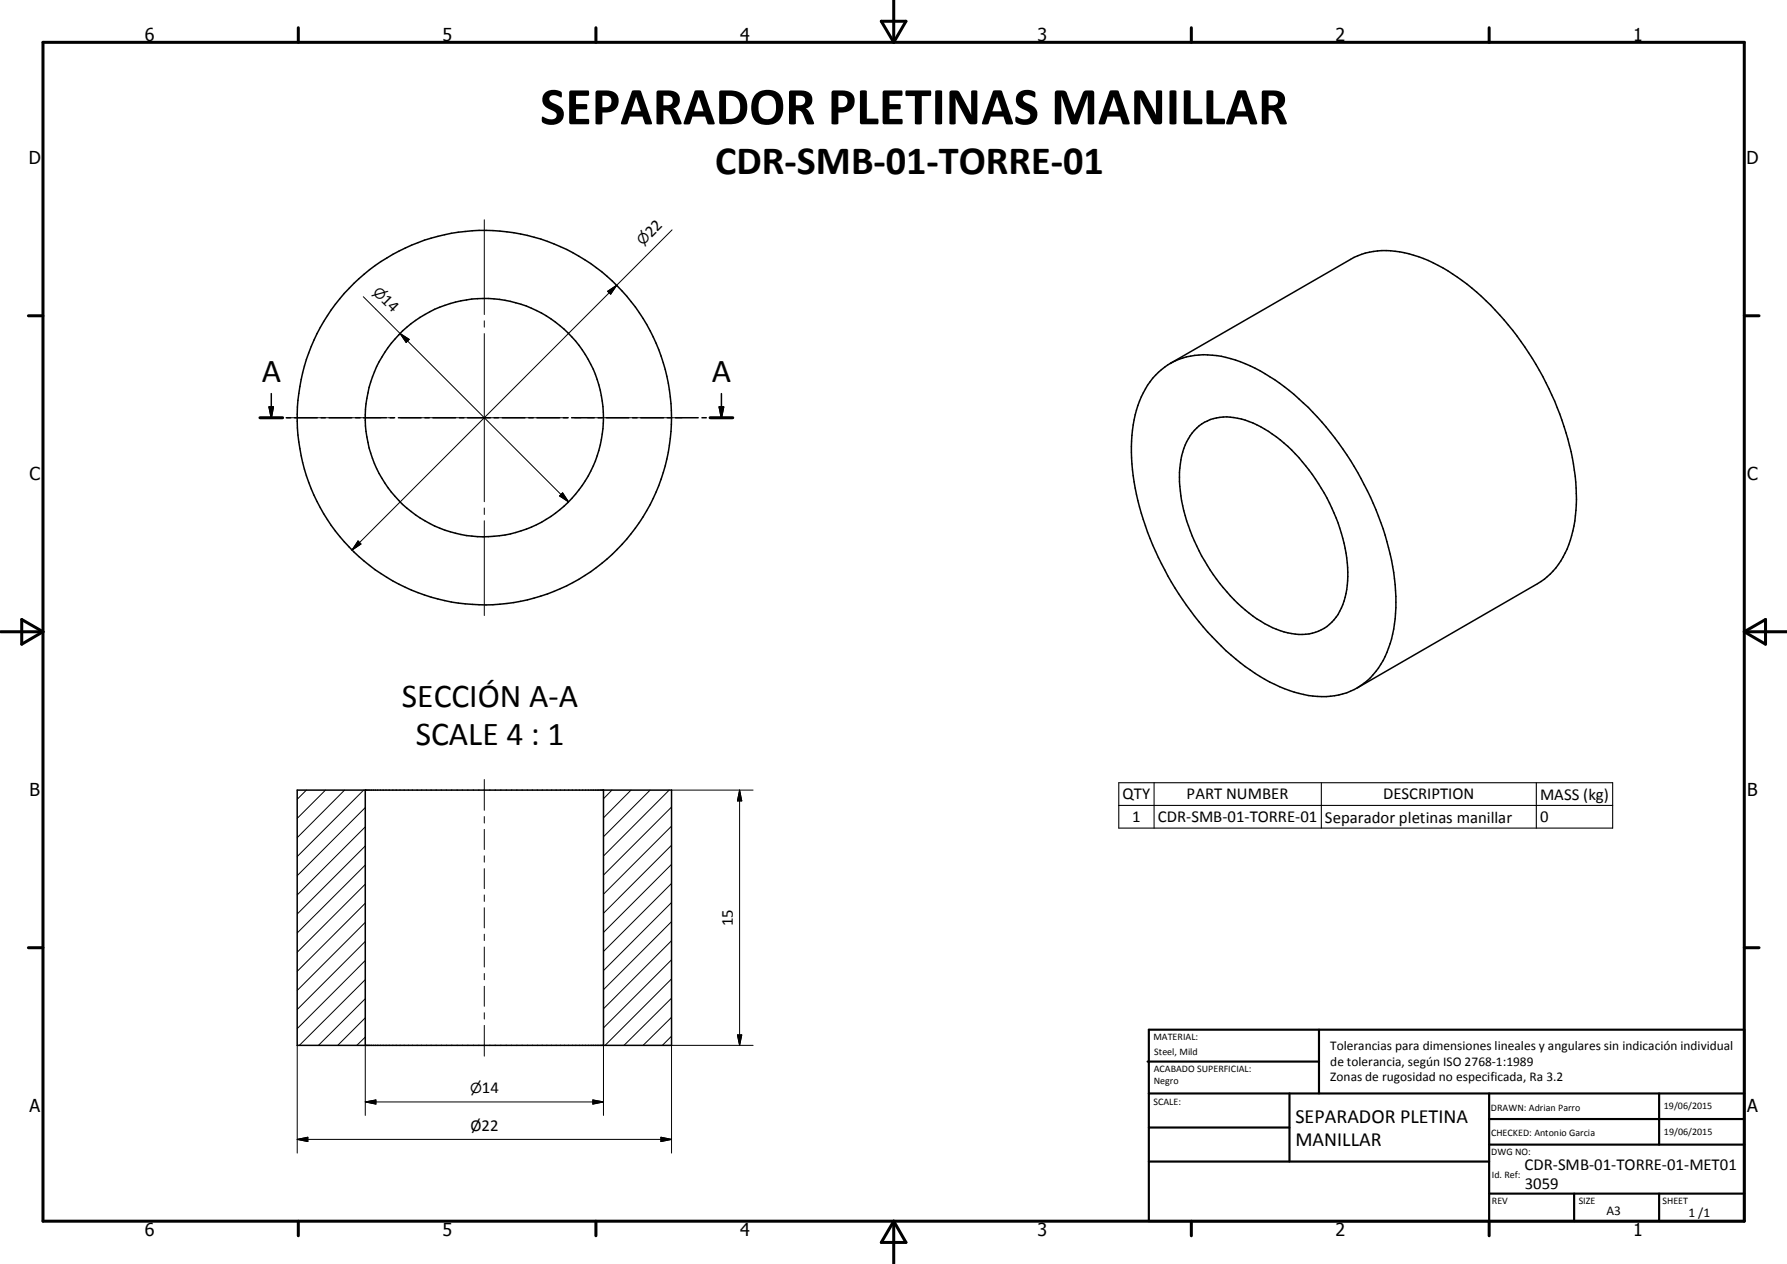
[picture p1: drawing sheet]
<svg xmlns="http://www.w3.org/2000/svg" width="420mm" height="297mm" viewBox="0 0 420 297" stroke-linecap="round" stroke-linejoin="round" font-family="sans-serif">
<g fill="none" stroke="#000" stroke-width=".35">
<path d="M61.1 98.2h5.4M63.3 95.6h1l-.5 2.6zM63.8 92.5v5.7M67.3 98.2h1.1M69.2 98.2h5.4M75.5 98.2h1M77.4 98.2h5.3M83.6 98.2h1.1M85.5 98.2h5.4M91.7 98.2h1.1M93.7 98.2h5.3M99.9 98.2h1"/>
<path d="M101.8 98.2h5.3M108 98.2h1.1M109.9 98.2h5.4M116.2 98.2h1M118.1 98.2h5.3M124.3 98.2h1.1M126.2 98.2h5.4M132.4 98.2h1.1M134.4 98.2h5.3M140.6 98.2h1M142.5 98.2h5.4M148.7 98.2h1.1"/>
<path d="M150.7 98.2h5.3M156.9 98.2h1M158.8 98.2h5.4M165 98.2h1.1M167 98.2h5.3M169.1 95.6h1l-.5 2.6zM169.6 92.5v5.7M271.7 88.2a15.8 15.8 0 0 1 14.4-4.6 35.3 35.3 0 0 1 15.9 7.3 71.1 71.1 0 0 1 22.1 30.4 51.1 51.1 0 0 1 3.6 26.5 19.4 19.4 0 0 1-8.5 13.8 18.5 18.5 0 0 1-14.9 1 43.9 43.9 0 0 1-18.2-11.9 71.8 71.8 0 0 1-19.8-40.3 31.4 31.4 0 0 1 3-19l.5-.9zM275.1 85.4l42.4-24.4a18.2 18.2 0 0 1 14.9-1 43.7 43.7 0 0 1 18.1 11.8 70.4 70.4 0 0 1 20 41.5 29.8 29.8 0 0 1-3.5 18.5 15.9 15.9 0 0 1-5.5 5.4l-42.4 24.5M280.8 101.1a10.6 10.6 0 0 1 11.1-2.6 31.6 31.6 0 0 1 15.9 12 41.9 41.9 0 0 1 9.1 25 14.8 14.8 0 0 1-4.3 11.2 11.4 11.4 0 0 1-11.6 1.5 33.2 33.2 0 0 1-15-12.1 44 44 0 0 1-8.7-22.9 16.8 16.8 0 0 1 3.5-12.1zM69.9 185.7h88v60h-88zM85.9 185.7v60"/>
<path d="M141.9 185.7v60"/>
<circle cx="113.9" cy="98.1" r="44"/>
<circle cx="113.9" cy="98.2" r="28"/>
</g>
<g fill="none" stroke="#000" stroke-width=".71">
<path d="M10.1 9.9h400v277.1h-400zM70.1 6.5v3.4M140.1 6.5v3.4M207.2 5h5.8l-2.9 4.9zM210.1 0v9.9M280.1 6.5v3.4M350.1 6.5v3.4M6.7 74.2h3.4M410.1 74.2h3.5M61.1 98.2h5.4M167 98.2h5.3M.1 148.5h10"/>
<path d="M5.1 145.6l5 2.9-5 2.9zM410.1 148.5h10M410.1 148.5l5-2.9v5.8zM6.7 222.7h3.4M410.1 222.7h3.5M70.1 287v3.4M140.1 287v3.4M210.1 287v10M210.1 287l2.9 5h-5.8zM280.1 287v3.4M350.1 287v3.4"/>
</g>
<g fill="none" stroke="#000" stroke-width=".51">
<path d="M269.8 249.5h40.3M270.1 242h140v45h-140zM270.1 257h140M303.2 257v16M310.1 242v15M350.1 257v30M390.1 257v12M270.1 265h33.1M270.1 273h80M350.1 269h60M350.1 263h60M350.1 280.5h60"/>
<path d="M370.1 280.5v6.5M390.1 280.5v6.5"/>
</g>
<path d="M263 183.9h116.2v10.7h-116.2zM263 189.3h116.2M271.3 183.9v10.7M310.7 183.9v10.7M361.2 183.9v10.7" fill="none" stroke="#000" stroke-width=".25"/>
<path d="M94.1 78.4l2.1 1.4-.7 .7zM142.9 68.5l2.1-1.4-1.4 2zM63.3 95.6h1l-.5 2.6zM169.1 95.6h1l-.5 2.6zM132.3 115.8l1.4 2.1-2.1-1.4zM84.2 127.1l.7 .7-2.1 1.5zM173.9 185.7l.5 2.5h-1zM85.9 259l2.5-.5v1zM139.4 258.5l2.5 .5-2.5 .5zM173.4 243.2h1l-.5 2.5zM69.9 267.8l2.5-.5v1zM155.4 267.3l2.5 .5-2.5 .5z" fill="#000"/>
<g fill="none" stroke="#000" stroke-width=".24">
<path d="M113.9 51.6v22.3M158 54l-75.2 75.3M85.4 69.7l48.3 48.2M94.1 78.4l2.1 1.4-.7 .7zM113.9 75.4v1.5M113.9 78.4v39.5M142.9 68.5l2.1-1.4-1.4 2zM67.4 98.2h22.2M91.1 98.2h1.5M94.1 98.2h39.5M135.1 98.2h1.5M138.1 98.2h22.2"/>
<path d="M113.9 119.4v1.5M131.6 116.5l.7-.7 1.4 2.1zM132.3 115.8l1.4 2.1-2.1-1.4zM84.2 127.1l.7 .7-2.1 1.5zM113.9 122.4v22.3M72 185.7l-2.1 2.1M76.5 185.7l-6.6 6.6M81 185.7l-11.1 11.1M85.5 185.7l-15.6 15.6M85.9 198.8l-16 16M85.9 194.3l-16 16M85.9 189.8l-16 16"/>
<path d="M113.9 183.2v7.2M113.9 191.9v1.5M113.9 194.9v4.7M143.9 185.7l-2 2M148.4 185.7l-6.5 6.5M152.9 185.7l-11 10.9M157.3 185.7l-15.4 15.5M157.9 198.6l-16 16M157.9 194.1l-16 16M157.9 189.7l-16 16M157.9 185.7h19.2M173.9 185.7l.5 2.5h-1z"/>
<path d="M173.9 185.7v60M85.9 216.7l-16 16M85.9 212.3l-16 16M85.9 207.8l-16 16M85.9 203.3l-16 15.9M113.9 201.1v1.5M113.9 204.1v4.7M113.9 210.3v1.5M113.9 213.3v4.8M113.9 219.5v1.5M157.9 216.6l-16 16M157.9 212.1l-16 16"/>
<path d="M157.9 207.6l-16 16M157.9 203.1l-16 16M85.9 239.2l-6.5 6.5M85.9 234.7l-11 11M85.9 230.2l-15.5 15.5M85.9 225.7l-16 16M85.9 221.2l-16 16M113.9 222.5v4.7M113.9 228.8v1.5M113.9 231.8v4.7M113.9 238v1.5M157.9 239.1l-6.7 6.6"/>
<path d="M157.9 234.6l-11.2 11.1M157.9 230l-15.6 15.7M157.9 225.6l-16 16M157.9 221.1l-16 16M69.9 245.7v25.3M85.9 259l2.5-.5v1zM85.9 243.7l-2 2M85.9 259h56M85.9 245.7v16.4M113.9 241v7.2M139.4 258.5l2.5 .5-2.5 .5zM141.9 245.7v16.4"/>
<path d="M157.9 243.5l-2.2 2.2M173.4 243.2h1l-.5 2.5zM177.1 245.7h-19.2v25.3M69.9 267.8l2.5-.5v1zM69.9 267.8h88M155.4 267.3l2.5 .5-2.5 .5z"/>
</g>
<text font-size="12.6" x="127" y="29.2">SEPARADOR PLETINAS MANILLAR</text>
<text font-size="9.4" x="168.2" y="41">CDR-SMB-01-TORRE-01</text>
<g font-size="7.9">
<text x="61.5" y="89.7">A</text>
<text x="167.4" y="89.7">A</text>
<text x="94.5" y="166.1">SECCIÓN A-A</text>
<text x="97.7" y="175">SCALE 4 : 1</text>
</g>
<g font-size="4.7">
<text x="304.6" y="263.8">SEPARADOR PLETINA</text>
<text x="304.6" y="269.2">MANILLAR</text>
</g>
<g font-size="4.2">
<text x="34" y="9.6">6</text>
<text x="104" y="9.6">5</text>
<text x="174" y="9.6">4</text>
<text x="244" y="9.6">3</text>
<text x="314" y="9.6">2</text>
<text x="384" y="9.6">1</text>
<text x="6.8" y="38.7">D</text>
<text x="410.6" y="38.7">D</text>
<text x="7" y="112.9">C</text>
<text x="410.8" y="112.9">C</text>
<text x="7" y="187.1">B</text>
<text x="410.8" y="187.1">B</text>
<text x="7" y="261.4">A</text>
<text x="410.8" y="261.4">A</text>
<text x="34" y="290.4">6</text>
<text x="104" y="290.4">5</text>
<text x="174" y="290.4">4</text>
<text x="244" y="290.4">3</text>
<text x="314" y="290.4">2</text>
<text x="384" y="290.4">1</text>
</g>
<g font-size="3.9">
<text x="153.2" y="55.9" transform="rotate(-45 153.2 55.9)">22</text>
<text x="89.5" y="70.7" transform="rotate(45 89.5 70.7)">14</text>
<text x="263.9" y="187.9">QTY</text>
<text x="279" y="187.9">PART NUMBER</text>
<text x="325.2" y="187.9">DESCRIPTION</text>
<text x="362.1" y="188">MASS (kg)</text>
<text x="266.2" y="193.2">1</text>
<text x="272.2" y="193.2">CDR-SMB-01-TORRE-01</text>
<text x="311.5" y="193.3">Separador pletinas manillar</text>
<text x="362.1" y="193.2">0</text>
<text x="172.3" y="217.7" transform="rotate(-90 172.3 217.7)">15</text>
<text x="113.3" y="256.8">14</text>
<text x="110.6" y="265.8">Ø22</text>
<text x="358.5" y="275">CDR-SMB-01-TORRE-01-MET01</text>
<text x="358.5" y="279.4">3059</text>
</g>
<g font-size="3.3">
<text x="151.2" y="57.9" transform="rotate(-45 151.2 57.9)">⌀</text>
<text x="87.5" y="68.7" transform="rotate(45 87.5 68.7)">⌀</text>
<text x="110.5" y="256.8">⌀</text>
</g>
<g font-size="3.1">
<text x="312.7" y="246.8">Tolerancias para dimensiones lineales y angulares sin indicación individual</text>
<text x="312.7" y="250.4">de tolerancia, según ISO 2768-1:1989</text>
<text x="312.7" y="254">Zonas de rugosidad no especificada, Ra 3.2</text>
<text x="377.7" y="285.6">A3</text>
<text x="397" y="285.9">1 /1</text>
</g>
<g font-size="2.4">
<text x="271.2" y="244.4">MATERIAL:</text>
<text x="271.3" y="252">ACABADO SUPERFICIAL:</text>
<text x="271.4" y="247.9">Steel, Mild</text>
<text x="271.3" y="254.6">Negro</text>
<text x="271.2" y="259.7">SCALE:</text>
<text x="350.6" y="261">DRAWN: Adrian Parro</text>
<text x="391.2" y="260.6">19/06/2015</text>
<text x="350.6" y="267">CHECKED: Antonio Garcia</text>
<text x="391.2" y="266.7">19/06/2015</text>
<text x="350.6" y="271.4">DWG NO:</text>
<text x="350.8" y="276.9">Id. Ref:</text>
<text x="350.8" y="282.8">REV</text>
<text x="371.2" y="282.9">SIZE</text>
<text x="390.9" y="282.9">SHEET</text>
</g>
</svg>
